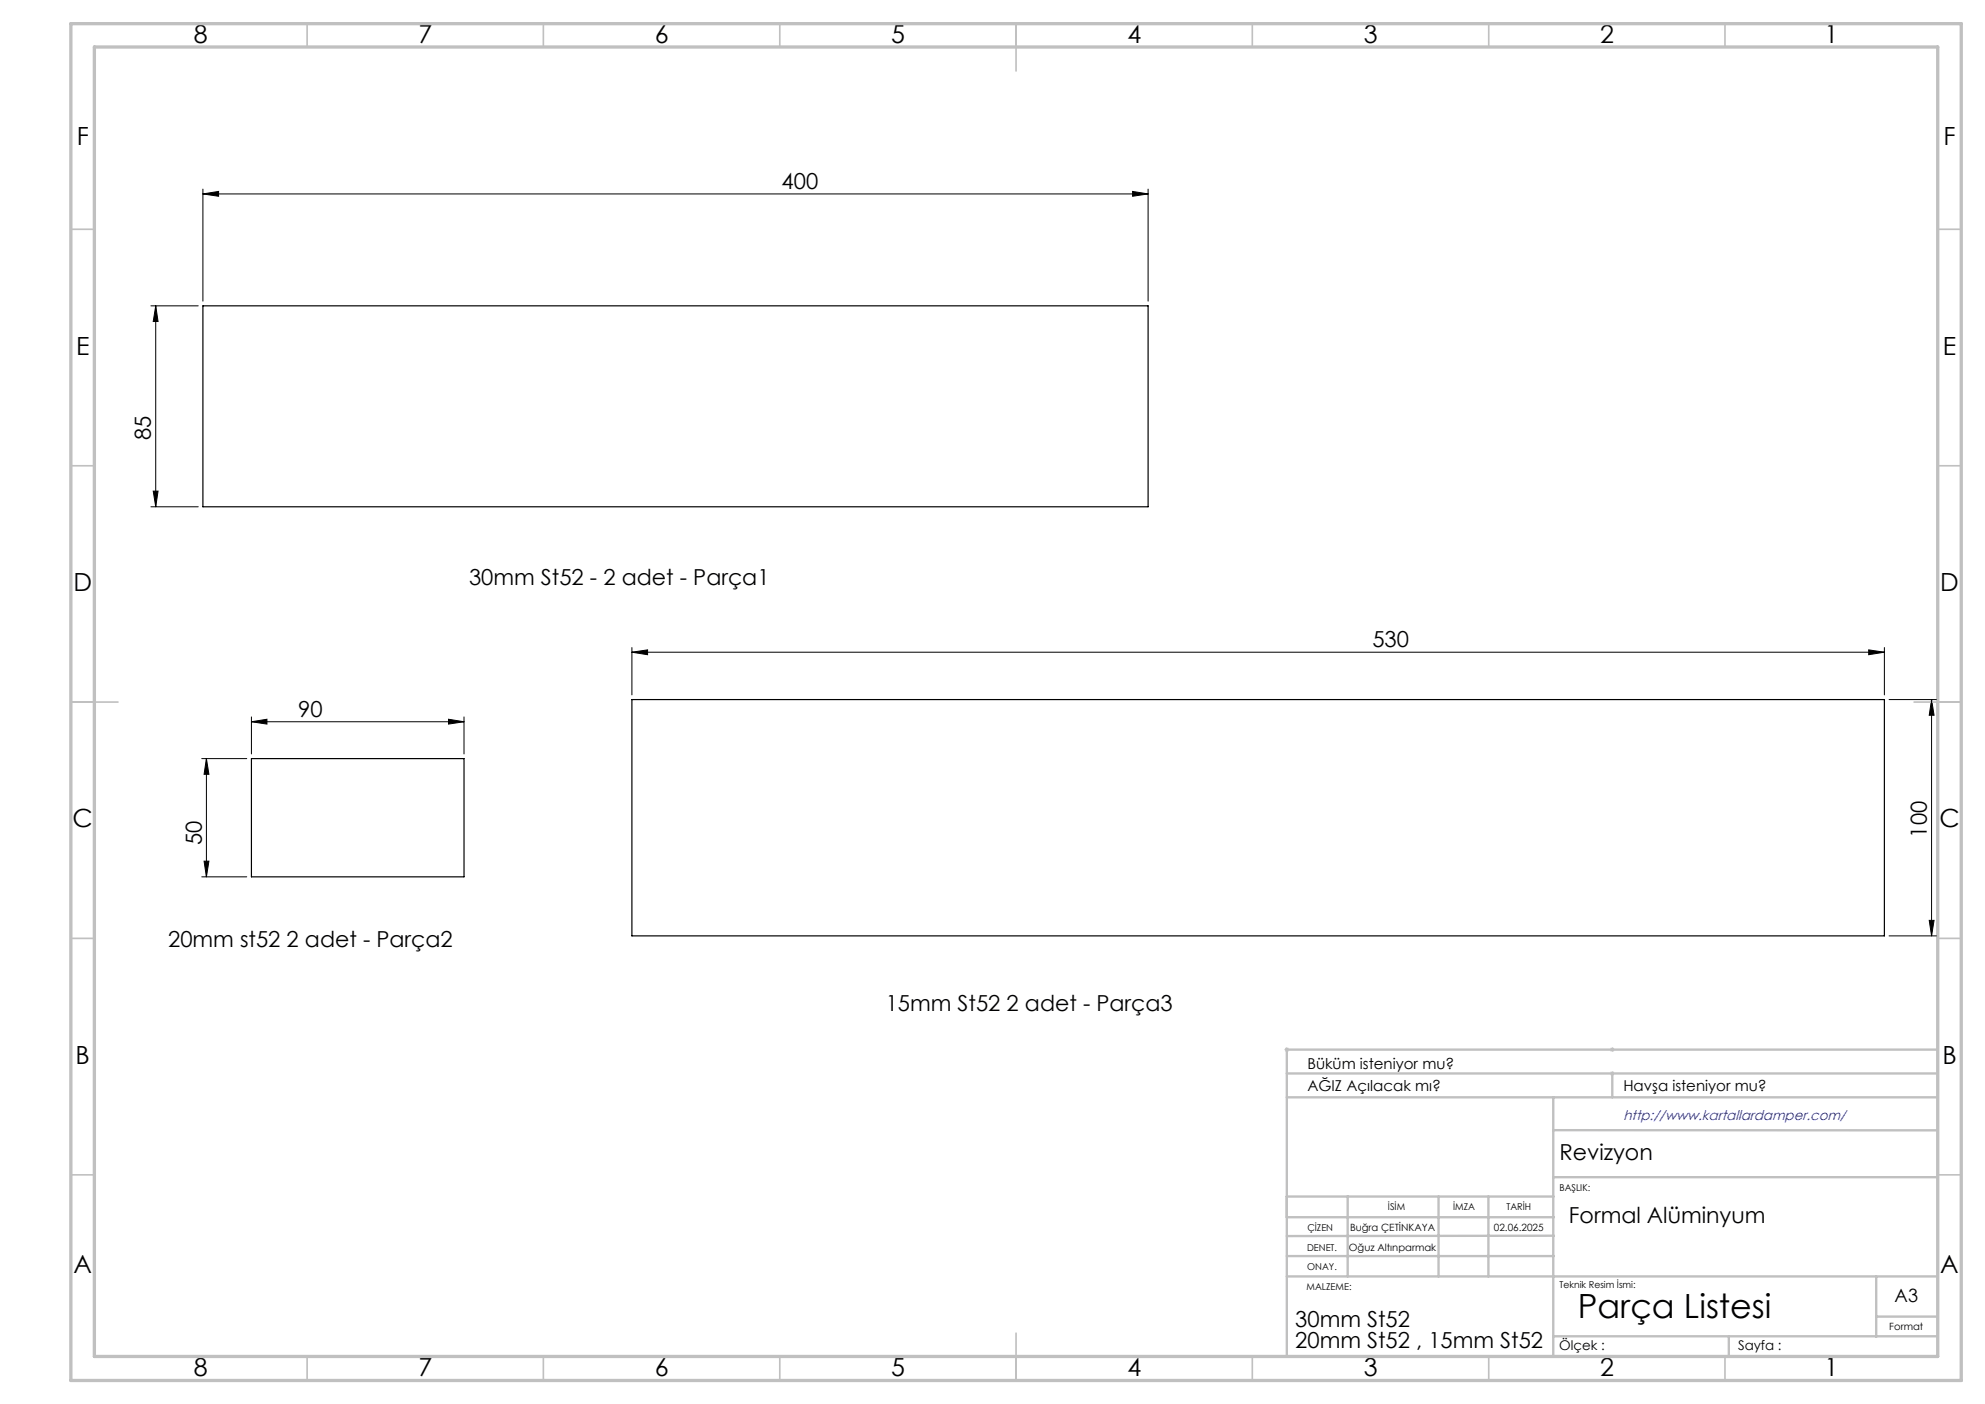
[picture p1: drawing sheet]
<svg xmlns="http://www.w3.org/2000/svg" width="420mm" height="297mm" viewBox="0 0 420 297" stroke-linecap="round" stroke-linejoin="round" font-family="sans-serif">
<path d="M271.8 222h1M271.9 221.7l.7 .7M272.3 221.5v1M272.6 221.7l-.7 .7M340.6 227.1h1M340.6 222h1M340.8 226.7l.7 .7M340.8 221.7l.7 .7M341.1 221.5v1M341.1 226.6v1M341.5 226.7l-.7 .7M341.5 221.7l-.7 .7" fill="none" stroke="#c0c0c0" stroke-width=".21"/>
<g fill="none" stroke="#000" stroke-width=".21">
<path d="M42.9 41l3.3-.5v1zM42.9 40v23.7M42.9 41h200M239.6 40.5l3.3 .5-3.3 .5zM242.9 40v23.7M31.9 64.7h10M32.9 64.7l.5 3.3h-1zM32.9 64.7v42.5M31.9 107.2h10M32.4 103.9h1l-.5 3.3zM133.7 138l3.3-.5v1zM133.7 137v10"/>
<path d="M133.7 138h265M395.4 137.5l3.3 .5-3.3 .5zM398.7 137v10M53.2 152.7l3.3-.6v1.1zM53.2 151.7v7.8M53.2 152.7h45M94.9 152.1l3.3 .6-3.3 .5zM98.2 151.7v7.8M399.7 148h10M408.7 148l.5 3.3h-1zM408.7 148v50M42.7 160.5h9.5"/>
<path d="M43.7 160.5l.5 3.3h-1zM43.7 160.5v25M42.7 185.5h9.5M43.2 182.2h1l-.5 3.3zM399.7 198h10M408.2 194.7h1l-.5 3.3z"/>
</g>
<g fill="none" stroke="#c0c0c0" stroke-width=".35">
<path d="M65 5v5M115 5v5M165 5v5M215 5v10M265 5v5M315 5v5M365 5v5M15 48.5h5M410 48.5h5M15 98.5h5M410 98.5h5M15 148.5h10"/>
<path d="M405 148.5h10M15 198.5h5M410 198.5h5M15 248.5h5M410 248.5h5M65 287v5M115 287v5M165 287v5M215 282v10M265 287v5M315 287v5M365 287v5"/>
</g>
<g fill="none" stroke="#c0c0c0" stroke-width=".5">
<path d="M272.3 232.1h137.7M272.3 227.1h137.7M328.6 239.1h81.4M328.6 232.1v54.9M341.1 227.1v5M410 222h-137.7v64.9M272.3 253.1h56.4M272.3 257.5h56.5M285.2 253.1v16.9M304.4 253.1v16.9M314.9 253.1v16.9M328.6 249h81.4"/>
<path d="M272.3 265.7h56.5M272.3 270h137.7M328.8 261.4l-56.5 .1M397 270v12.8M397 278.5h13M328.6 282.7h81.4M365.8 282.8v4.2"/>
</g>
<path d="M15 5h400v287h-400zM20 9.9h390v277h-390z" fill="none" stroke="#c0c0c0" stroke-width=".7"/>
<g fill="#000">
<path d="M42.9 41l3.3-.5v1zM239.6 40.5l3.3 .5-3.3 .5zM53.2 152.7l3.3-.6v1.1zM94.9 152.1l3.3 .6-3.3 .5z"/>
<path d="M32.9 64.7l.5 3.3h-1zM32.4 103.9h1l-.5 3.3zM43.7 160.5l.5 3.3h-1zM43.2 182.2h1l-.5 3.3zM408.7 148l.5 3.3h-1zM408.2 194.7h1l-.5 3.3z"/>
<path d="M395.4 137.5l3.3 .5-3.3 .5zM133.7 138l3.3-.5v1z"/>
</g>
<path d="M42.9 64.7h200v42.5h-200zM133.7 148h265v50h-265zM53.2 160.5h45v25h-45z" fill="none" stroke="#000" stroke-width=".25"/>
<text font-size="7.1" x="333.8" y="278.7">Parça Listesi</text>
<g font-size="5.3">
<text x="41" y="9">8</text>
<text x="88.5" y="9">7</text>
<text x="138.5" y="9">6</text>
<text x="188.5" y="9">5</text>
<text x="238.5" y="9">4</text>
<text x="288.5" y="9">3</text>
<text x="338.5" y="9">2</text>
<text x="386" y="9">1</text>
<text x="16.2" y="30.8">F</text>
<text x="411.2" y="30.8">F</text>
<text x="16.1" y="75">E</text>
<text x="411.1" y="75">E</text>
<text x="15.5" y="125">D</text>
<text x="410.5" y="125">D</text>
<text x="15.4" y="175">C</text>
<text x="410.4" y="175">C</text>
<text x="16" y="225">B</text>
<text x="411" y="225">B</text>
<text x="15.5" y="269.3">A</text>
<text x="410.5" y="269.3">A</text>
<text x="41" y="291">8</text>
<text x="88.5" y="291">7</text>
<text x="138.5" y="291">6</text>
<text x="188.5" y="291">5</text>
<text x="238.5" y="291">4</text>
<text x="288.5" y="291">3</text>
<text x="338.5" y="291">2</text>
<text x="386" y="291">1</text>
</g>
<g font-size="4.7">
<text x="165.4" y="40">400</text>
<text x="31.9" y="93.1" transform="rotate(-90 31.9 93.1)">85</text>
<text x="99.2" y="123.8">30mm St52 - 2 adet - Parça1</text>
<text x="290.4" y="137">530</text>
<text x="63.1" y="151.6">90</text>
<text x="42.7" y="178.9" transform="rotate(-90 42.7 178.9)">50</text>
<text x="407.7" y="177.2" transform="rotate(-90 407.7 177.2)">100</text>
<text x="35.6" y="200.4">20mm st52 2 adet - Parça2</text>
<text x="187.4" y="213.8">15mm St52 2 adet - Parça3</text>
<text x="330" y="245.3">Revizyon</text>
<text x="332" y="258.7">Formal Alüminyum</text>
<text x="274.1" y="280.7">30mm St52</text>
<text x="274.1" y="285.2">20mm St52 , 15mm St52</text>
</g>
<text font-size="3.9" x="400.9" y="275.5">A3</text>
<g font-size="3.2">
<text x="276.6" y="226">Büküm isteniyor mu?</text>
<text x="276.6" y="230.9">AĞIZ Açılacak mı?</text>
<text x="343.5" y="230.9">Havşa isteniyor mu?</text>
</g>
<text font-size="2.9" fill="#00f" x="343.5" y="236.9">http://www.kartallardamper.com/</text>
<g font-size="2.8">
<text x="329.9" y="285.5">Ölçek :</text>
<text x="367.8" y="285.5">Sayfa :</text>
</g>
<g font-size="2.1">
<text x="285.6" y="260.3">Buğra ÇETİNKAYA</text>
<text x="316.1" y="260.3">02.06.2025</text>
<text x="285.4" y="264.6">Oğuz Altınparmak</text>
<text x="399.8" y="281.3">Format</text>
</g>
<g font-size="2">
<text x="330" y="251.9">BAŞLIK:</text>
<text x="293.7" y="255.9">İSİM</text>
<text x="307.5" y="255.9">İMZA</text>
<text x="318.7" y="255.9">TARİH</text>
<text x="276.6" y="260.3">ÇİZEN</text>
<text x="276.6" y="264.6">DENET.</text>
<text x="276.6" y="268.7">ONAY.</text>
<text x="276.4" y="272.9">MALZEME:</text>
<text x="330" y="272.5">Teknik Resim İsmi:</text>
</g>
</svg>
